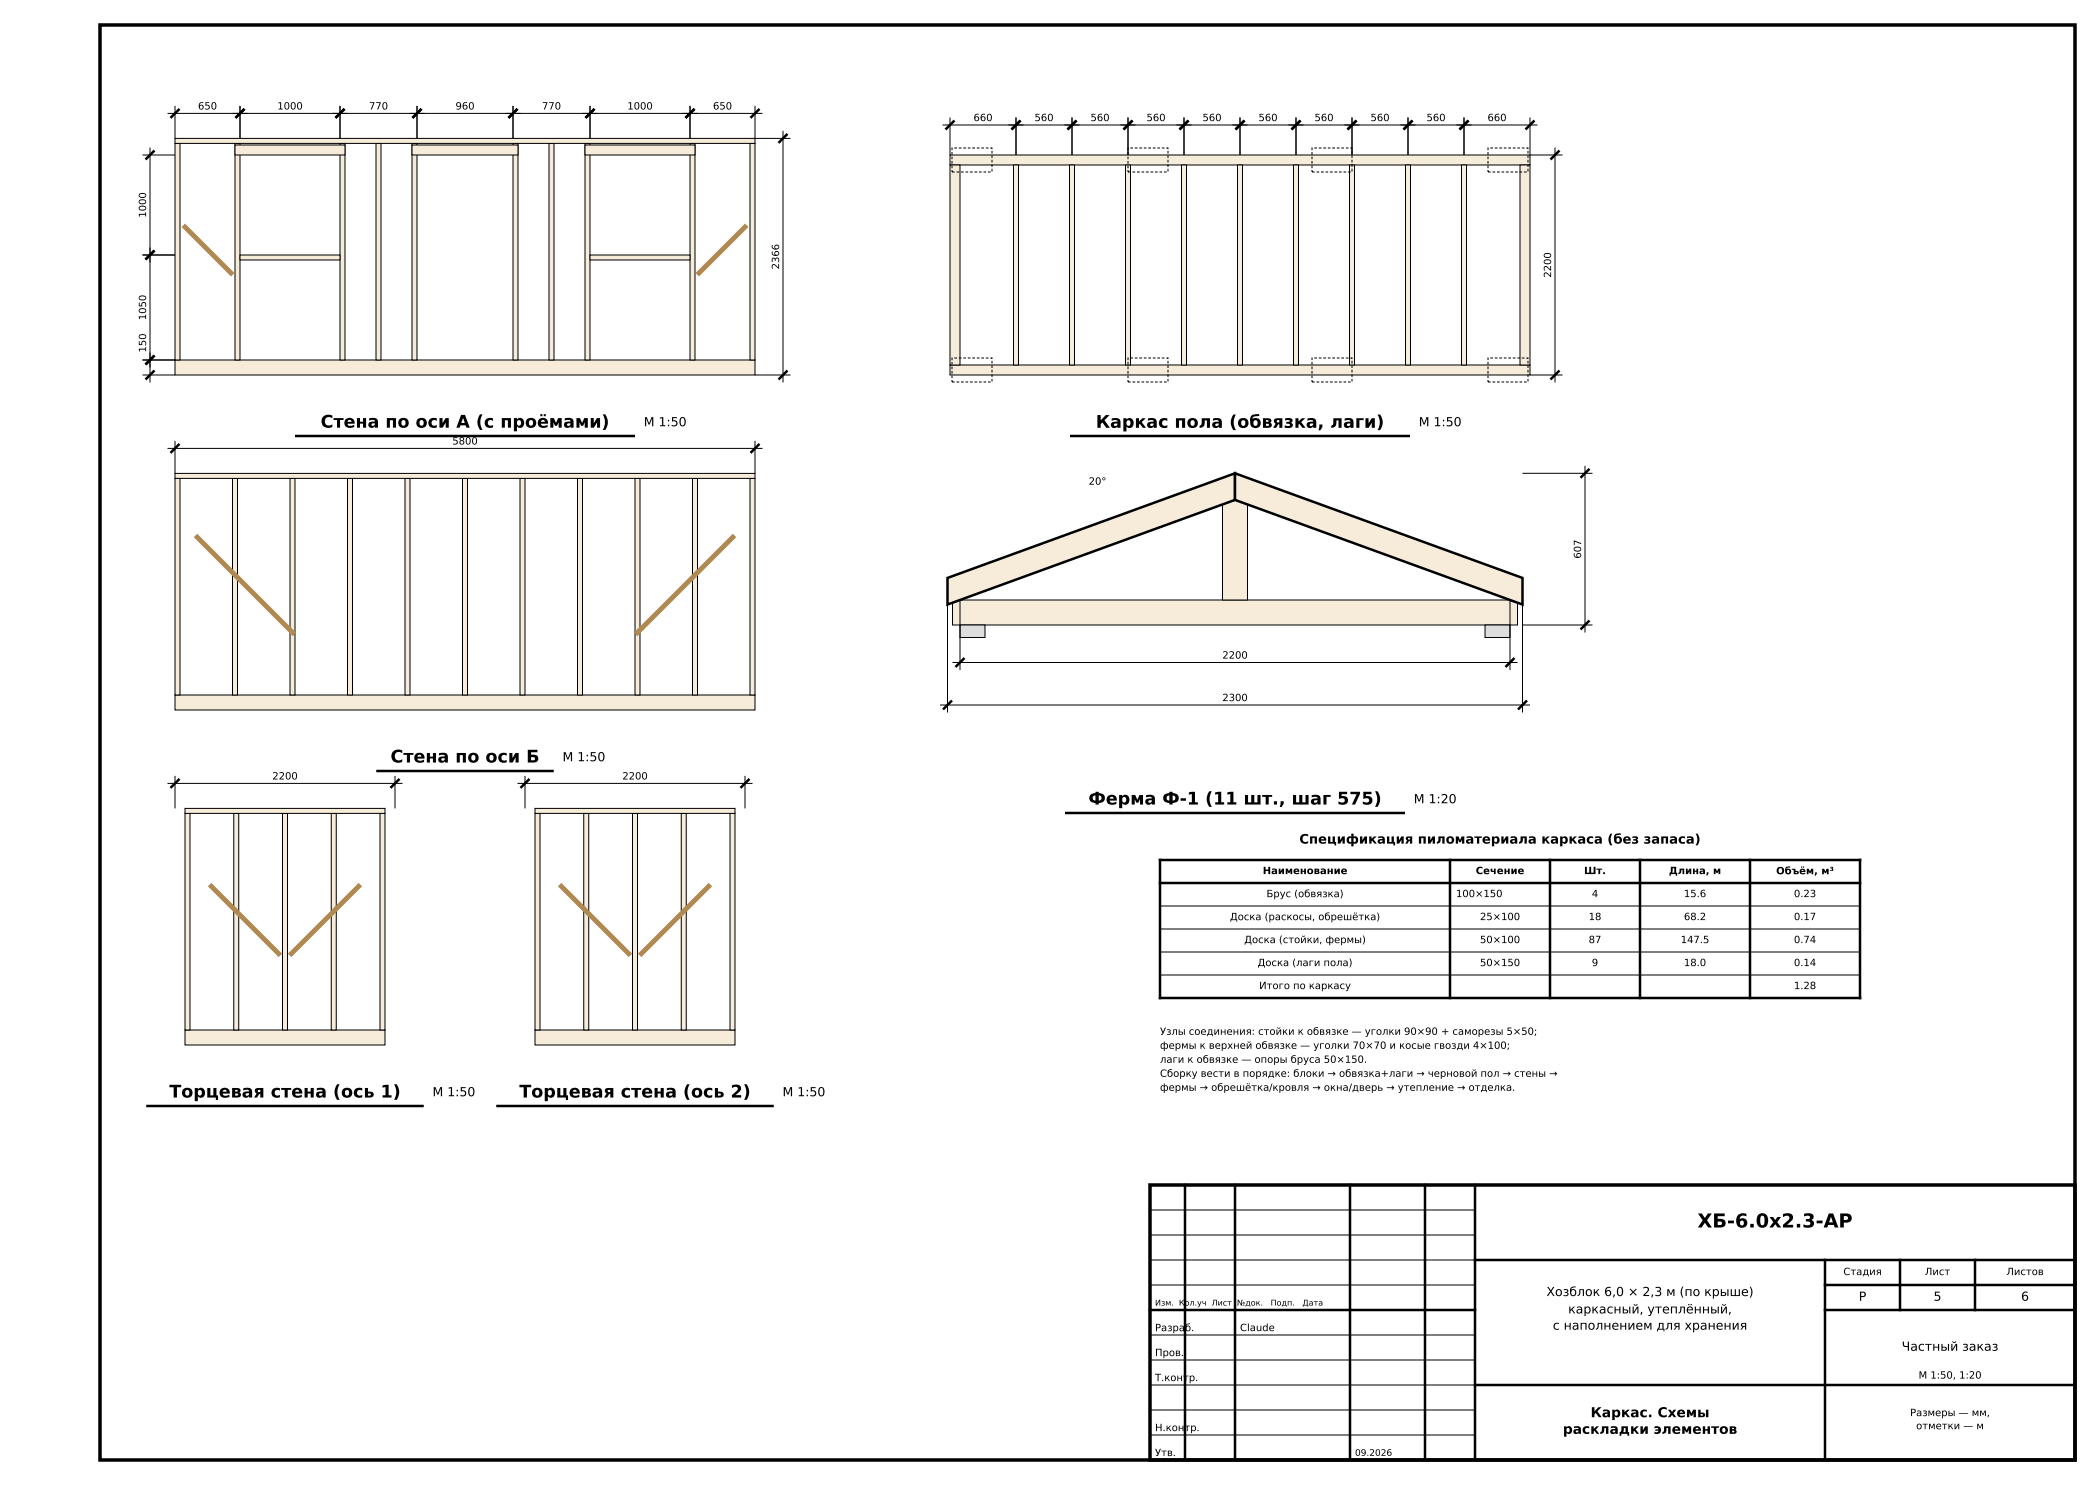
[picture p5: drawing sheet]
<svg xmlns="http://www.w3.org/2000/svg" width="420mm" height="297mm" viewBox="0 0 420 297" stroke-linecap="round" stroke-linejoin="round" font-family="sans-serif">
<path d="M20 5h395v287h-395zM230 237h185v55h-185z" fill="none" stroke="#000" stroke-width=".7" stroke-linecap="butt"/>
<path d="M230 257h65M230 252h65M230 247h65M230 242h65M230 277h65M230 272h65M230 267h65M230 287h65M230 282h65" fill="none" stroke="#000" stroke-width=".2"/>
<g fill="none" stroke="#000" stroke-width=".5">
<path d="M237 237v55M247 237v55M270 237v55M285 237v55M295 237v55M295 252h120M365 252v40M365 257h50M380 252v10M395 252v10M230 262h65M295 277h120"/>
<path d="M365 262h50"/>
</g>
<g fill="#f6ecd9" stroke="#000" stroke-width=".2">
<path d="M35 72h116v3h-116z"/>
<path d="M35 28.7h1v43.3h-1z"/>
<path d="M47 28.7h1v43.3h-1z"/>
<path d="M68 28.7h1v43.3h-1z"/>
<path d="M75.2 28.7h1v43.3h-1z"/>
<path d="M82.4 28.7h1v43.3h-1z"/>
<path d="M102.6 28.7h1v43.3h-1z"/>
<path d="M109.8 28.7h1v43.3h-1z"/>
<path d="M117 28.7h1v43.3h-1z"/>
<path d="M138 28.7h1v43.3h-1z"/>
<path d="M150 28.7h1v43.3h-1z"/>
<path d="M35 27.7h116v1h-116z"/>
<path d="M82.4 29h21.2v2h-21.2z"/>
<path d="M47 29h22v2h-22z"/>
<path d="M48 51h20v1h-20z"/>
<path d="M117 29h22v2h-22z"/>
<path d="M118 51h20v1h-20z"/>
</g>
<path d="M59.3 87.2h67.5" fill="none" stroke="#000" stroke-width=".5"/>
<g fill="#f6ecd9" stroke="#000" stroke-width=".2">
<path d="M35 139h116v3h-116z"/>
<path d="M150 95.7h1v43.3h-1z"/>
<path d="M138.5 95.7h1v43.3h-1z"/>
<path d="M127 95.7h1v43.3h-1z"/>
<path d="M115.5 95.7h1v43.3h-1z"/>
<path d="M104 95.7h1v43.3h-1z"/>
<path d="M92.5 95.7h1v43.3h-1z"/>
<path d="M81 95.7h1v43.3h-1z"/>
<path d="M69.5 95.7h1v43.3h-1z"/>
<path d="M58 95.7h1v43.3h-1z"/>
<path d="M46.5 95.7h1v43.3h-1z"/>
<path d="M35 95.7h1v43.3h-1z"/>
<path d="M35 94.7h116v1h-116z"/>
</g>
<path d="M75.5 154.2h35" fill="none" stroke="#000" stroke-width=".5"/>
<g fill="#f6ecd9" stroke="#000" stroke-width=".2">
<path d="M37 206h40v3h-40z"/>
<path d="M76 162.7h1v43.3h-1z"/>
<path d="M66.2 162.7h1.1v43.3h-1.1z"/>
<path d="M56.5 162.7h1v43.3h-1z"/>
<path d="M46.7 162.7h1v43.3h-1z"/>
<path d="M37 162.7h1v43.3h-1z"/>
<path d="M37 161.7h40v1h-40z"/>
</g>
<path d="M29.5 221.2h55" fill="none" stroke="#000" stroke-width=".5"/>
<g fill="#f6ecd9" stroke="#000" stroke-width=".2">
<path d="M107 206h40v3h-40z"/>
<path d="M107 162.7h1v43.3h-1z"/>
<path d="M116.8 162.7h1v43.3h-1z"/>
<path d="M126.5 162.7h1v43.3h-1z"/>
<path d="M136.2 162.7h1v43.3h-1z"/>
<path d="M146 162.7h1v43.3h-1z"/>
<path d="M107 161.7h40v1h-40z"/>
</g>
<path d="M99.5 221.2h55" fill="none" stroke="#000" stroke-width=".5"/>
<g fill="#f6ecd9" stroke="#000" stroke-width=".2">
<path d="M190 73h116v2h-116z"/>
<path d="M190 31h116v2h-116z"/>
<path d="M190 33h2v40h-2z"/>
<path d="M304 33h2v40h-2z"/>
<path d="M202.7 33h1v40h-1z"/>
<path d="M213.9 33h1v40h-1z"/>
<path d="M225.1 33h1v40h-1z"/>
<path d="M236.3 33h1v40h-1z"/>
<path d="M247.5 33h1v40h-1z"/>
<path d="M258.7 33h1v40h-1z"/>
<path d="M269.9 33h1v40h-1z"/>
<path d="M281.1 33h1v40h-1z"/>
<path d="M292.3 33h1v40h-1z"/>
</g>
<path d="M214.2 87.2h67.6" fill="none" stroke="#000" stroke-width=".5"/>
<g fill="#f6ecd9" stroke="#000" stroke-width=".2">
<path d="M190.5 120h113v5h-113z"/>
<path d="M244.5 100h5v20h-5z"/>
</g>
<g fill="#ddd" stroke="#000" stroke-width=".2">
<path d="M192 125h5v2.5h-5z"/>
<path d="M297 125h5v2.5h-5z"/>
</g>
<g fill="none" stroke="#000" stroke-width=".5">
<path d="M30.9 30.1l-1.8 1.8M35.9 21.8l-1.8 1.8M48.9 21.8l-1.8 1.8M68.9 21.8l-1.8 1.8M84.3 21.8l-1.8 1.8M103.5 21.8l-1.8 1.8M118.9 21.8l-1.8 1.8M138.9 21.8l-1.8 1.8M151.9 21.8l-1.8 1.8M157.5 26.8l-1.8 1.8M190.9 24.1l-1.8 1.8M204.1 24.1l-1.8 1.8"/>
<path d="M215.3 24.1l-1.8 1.8M226.5 24.1l-1.8 1.8M237.7 24.1l-1.8 1.8M248.9 24.1l-1.8 1.8M260.1 24.1l-1.8 1.8M271.3 24.1l-1.8 1.8M282.5 24.1l-1.8 1.8M293.7 24.1l-1.8 1.8M306.9 24.1l-1.8 1.8M311.9 30.1l-1.8 1.8M30.9 50.1l-1.8 1.8M30.9 74.1l-1.8 1.8"/>
<path d="M30.9 71.1l-1.8 1.8M157.5 74.1l-1.8 1.8M311.9 74.1l-1.8 1.8M35.9 88.8l-1.8 1.8M151.9 88.8l-1.8 1.8M317.9 93.8l-1.8 1.8M192.9 131.6l-1.8 1.8M302.9 131.6l-1.8 1.8M317.9 124.1l-1.8 1.8M35.9 155.8l-1.8 1.8M79.9 155.8l-1.8 1.8M105.9 155.8l-1.8 1.8"/>
<path d="M149.9 155.8l-1.8 1.8M190.4 140.1l-1.8 1.8M305.4 140.1l-1.8 1.8M213.2 162.6h67.6M232 172h140v27.6h-140zM232 176.6h140M290 172v27.6M310 172v27.6M328 172v27.6M350 172v27.6"/>
</g>
<g fill="none" stroke="#000" stroke-width=".2">
<path d="M28.5 31h6.5M30 29.5v47M33.5 22.7h119M35 21.2v6.5M48 21.2v6.5M68 21.2v6.5M83.4 21.2v6.5M102.6 21.2v6.5M118 21.2v6.5M138 21.2v6.5M151 21.2v6.5h7.1M156.6 26.2v50.3"/>
<path d="M188.5 25h119M190 23.5v7.5M203.2 23.5v7.5M214.4 23.5v7.5M225.6 23.5v7.5M236.8 23.5v7.5M248 23.5v7.5M259.2 23.5v7.5M270.4 23.5v7.5M281.6 23.5v7.5M292.8 23.5v7.5M306 23.5v7.5h6.5"/>
<path d="M311 29.5v47M28.5 51h6.5M28.5 75h6.5M28.5 72h6.5M151 75h7.1M306 75h6.5M33.5 89.7h119M35 88.2v6.5M151 88.2v6.5M304.5 94.7h14M317 93.2v33.3M189.5 120v22.5"/>
<path d="M190.5 132.5h113M192 120v14M302 120v14M304.5 120v22.5M304.5 125h14M33.5 156.7h47M35 155.2v6.5M79 155.2v6.5M103.5 156.7h47M105 155.2v6.5M149 155.2v6.5M188 141h118"/>
<path d="M232 181.2h140M232 185.8h140M232 190.4h140M232 195h140"/>
</g>
<path d="M36.7 45.1l9.8 9.8M149.3 45.1l-9.8 9.8M39.1 107.1l19.8 19.8M146.9 107.1l-19.8 19.8M41.9 176.9l14.2 14.2M72.1 176.9l-14.2 14.2M111.9 176.9l14.2 14.2M142.1 176.9l-14.2 14.2" fill="none" stroke="#b08850" stroke-width=".98" stroke-linecap="butt"/>
<g fill="#f6ecd9" stroke="#000" stroke-width=".5">
<path d="M189.5 115.6l57.5-20.9v5.3l-57.5 20.9z"/>
<path d="M247 94.7l57.5 20.9v5.3l-57.5-20.9z"/>
</g>
<path d="M190.4 29.6h8v4.8h-8zM225.6 29.6h8v4.8h-8zM262.4 29.6h8v4.8h-8zM297.6 29.6h8v4.8h-8zM190.4 71.6h8v4.8h-8zM225.6 71.6h8v4.8h-8zM262.4 71.6h8v4.8h-8zM297.6 71.6h8v4.8h-8z" fill="none" stroke="#000" stroke-width=".2" stroke-dasharray=".5 .4" stroke-linecap="butt"/>
<text font-size="3.8" x="339.5" y="245.5">ХБ-6.0х2.3-АР</text>
<g font-size="3.5">
<text x="64.1" y="85.5">Стена по оси А (с проёмами)</text>
<text x="219.2" y="85.6">Каркас пола (обвязка, лаги)</text>
<text x="78.1" y="152.5">Стена по оси Б</text>
<text x="217.7" y="160.9">Ферма Ф-1 (11 шт., шаг 575)</text>
<text x="33.9" y="219.5">Торцевая стена (ось 1)</text>
<text x="103.9" y="219.5">Торцевая стена (ось 2)</text>
</g>
<g font-size="2.8">
<text x="312.6" y="286.8">раскладки элементов</text>
<text x="318.1" y="283.4">Каркас. Схемы</text>
</g>
<text font-size="2.6" x="259.9" y="168.7">Спецификация пиломатериала каркаса (без запаса)</text>
<g font-size="2.5">
<text x="128.8" y="85.2">М 1:50</text>
<text x="283.7" y="85.2">М 1:50</text>
<text x="112.5" y="152.2">М 1:50</text>
<text x="282.7" y="160.6">М 1:20</text>
<text x="86.5" y="219.2">М 1:50</text>
<text x="156.5" y="219.2">М 1:50</text>
<text x="309.3" y="259.2">Хозблок 6,0 × 2,3 м (по крыше)</text>
<text x="313.6" y="262.7">каркасный, утеплённый,</text>
<text x="371.7" y="260.1">Р</text>
<text x="386.7" y="260.1">5</text>
<text x="404.2" y="260.1">6</text>
<text x="310.6" y="265.9">с наполнением для хранения</text>
<text x="380.3" y="270.1">Частный заказ</text>
</g>
<g font-size="2">
<text x="39.6" y="21.9">650</text>
<text x="55.5" y="21.9">1000</text>
<text x="73.8" y="21.9">770</text>
<text x="91.1" y="21.9">960</text>
<text x="108.4" y="21.9">770</text>
<text x="125.5" y="21.9">1000</text>
<text x="142.6" y="21.9">650</text>
<text x="194.7" y="24.2">660</text>
<text x="206.9" y="24.2">560</text>
<text x="218.1" y="24.2">560</text>
<text x="229.3" y="24.2">560</text>
<text x="240.5" y="24.2">560</text>
<text x="251.7" y="24.2">560</text>
<text x="262.9" y="24.2">560</text>
<text x="274.1" y="24.2">560</text>
<text x="285.3" y="24.2">560</text>
<text x="297.5" y="24.2">660</text>
<text x="29.2" y="43.5" transform="rotate(-90 29.2 43.5)">1000</text>
<text x="155.8" y="53.9" transform="rotate(-90 155.8 53.9)">2366</text>
<text x="310.2" y="55.5" transform="rotate(-90 310.2 55.5)">2200</text>
<text x="29.2" y="64" transform="rotate(-90 29.2 64)">1050</text>
<text x="29.2" y="70.5" transform="rotate(-90 29.2 70.5)">150</text>
<text x="90.5" y="88.9">5800</text>
<text x="217.7" y="96.9">20°</text>
<text x="316.2" y="111.7" transform="rotate(-90 316.2 111.7)">607</text>
<text x="244.5" y="131.7">2200</text>
<text x="244.5" y="140.2">2300</text>
<text x="54.5" y="155.9">2200</text>
<text x="124.5" y="155.9">2200</text>
<text x="252.6" y="174.8">Наименование</text>
<text x="253.3" y="179.4">Брус (обвязка)</text>
<text x="291.2" y="179.4">100×150</text>
<text x="295.2" y="174.8">Сечение</text>
<text x="316.8" y="174.8">Шт.</text>
<text x="318.4" y="179.4">4</text>
<text x="333.8" y="174.8">Длина, м</text>
<text x="336.8" y="179.4">15.6</text>
<text x="355.2" y="174.9">Объём, м³</text>
<text x="358.8" y="179.4">0.23</text>
<text x="246" y="184">Доска (раскосы, обрешётка)</text>
<text x="296" y="184">25×100</text>
<text x="317.7" y="184">18</text>
<text x="336.8" y="184">68.2</text>
<text x="358.8" y="184">0.17</text>
<text x="248.8" y="188.6">Доска (стойки, фермы)</text>
<text x="296" y="188.6">50×100</text>
<text x="317.7" y="188.6">87</text>
<text x="336.1" y="188.6">147.5</text>
<text x="358.8" y="188.6">0.74</text>
<text x="251.5" y="193.2">Доска (лаги пола)</text>
<text x="251.8" y="197.8">Итого по каркасу</text>
<text x="296" y="193.2">50×150</text>
<text x="318.4" y="193.2">9</text>
<text x="336.8" y="193.2">18.0</text>
<text x="358.8" y="193.2">0.14</text>
<text x="358.8" y="197.8">1.28</text>
<text x="232" y="207">Узлы соединения: стойки к обвязке — уголки 90×90 + саморезы 5×50;</text>
<text x="232" y="209.8">фермы к верхней обвязке — уголки 70×70 и косые гвозди 4×100;</text>
<text x="232" y="212.6">лаги к обвязке — опоры бруса 50×150.</text>
<text x="232" y="215.4">Сборку вести в порядке: блоки → обвязка+лаги → черновой пол → стены →</text>
<text x="232" y="218.2">фермы → обрешётка/кровля → окна/дверь → утепление → отделка.</text>
<text x="368.7" y="255">Стадия</text>
<text x="385" y="255">Лист</text>
<text x="401.3" y="255">Листов</text>
<text x="231" y="266.2">Разраб.</text>
<text x="248" y="266.2">Claude</text>
<text x="231" y="271.2">Пров.</text>
<text x="383.7" y="275.7">М 1:50, 1:20</text>
<text x="231" y="276.2">Т.контр.</text>
<text x="231" y="286.2">Н.контр.</text>
<text x="382" y="283.2">Размеры — мм,</text>
<text x="383.2" y="285.8">отметки — м</text>
<text x="231" y="291.2">Утв.</text>
</g>
<text font-size="1.8" x="271" y="291.2">09.2026</text>
<g font-size="1.6">
<text x="231" y="261.1">Изм. Кол.уч Лист</text>
<text x="247.4" y="261.1">№док.</text>
<text x="254.1" y="261.1">Подп.</text>
<text x="260.5" y="261.1">Дата</text>
</g>
</svg>
